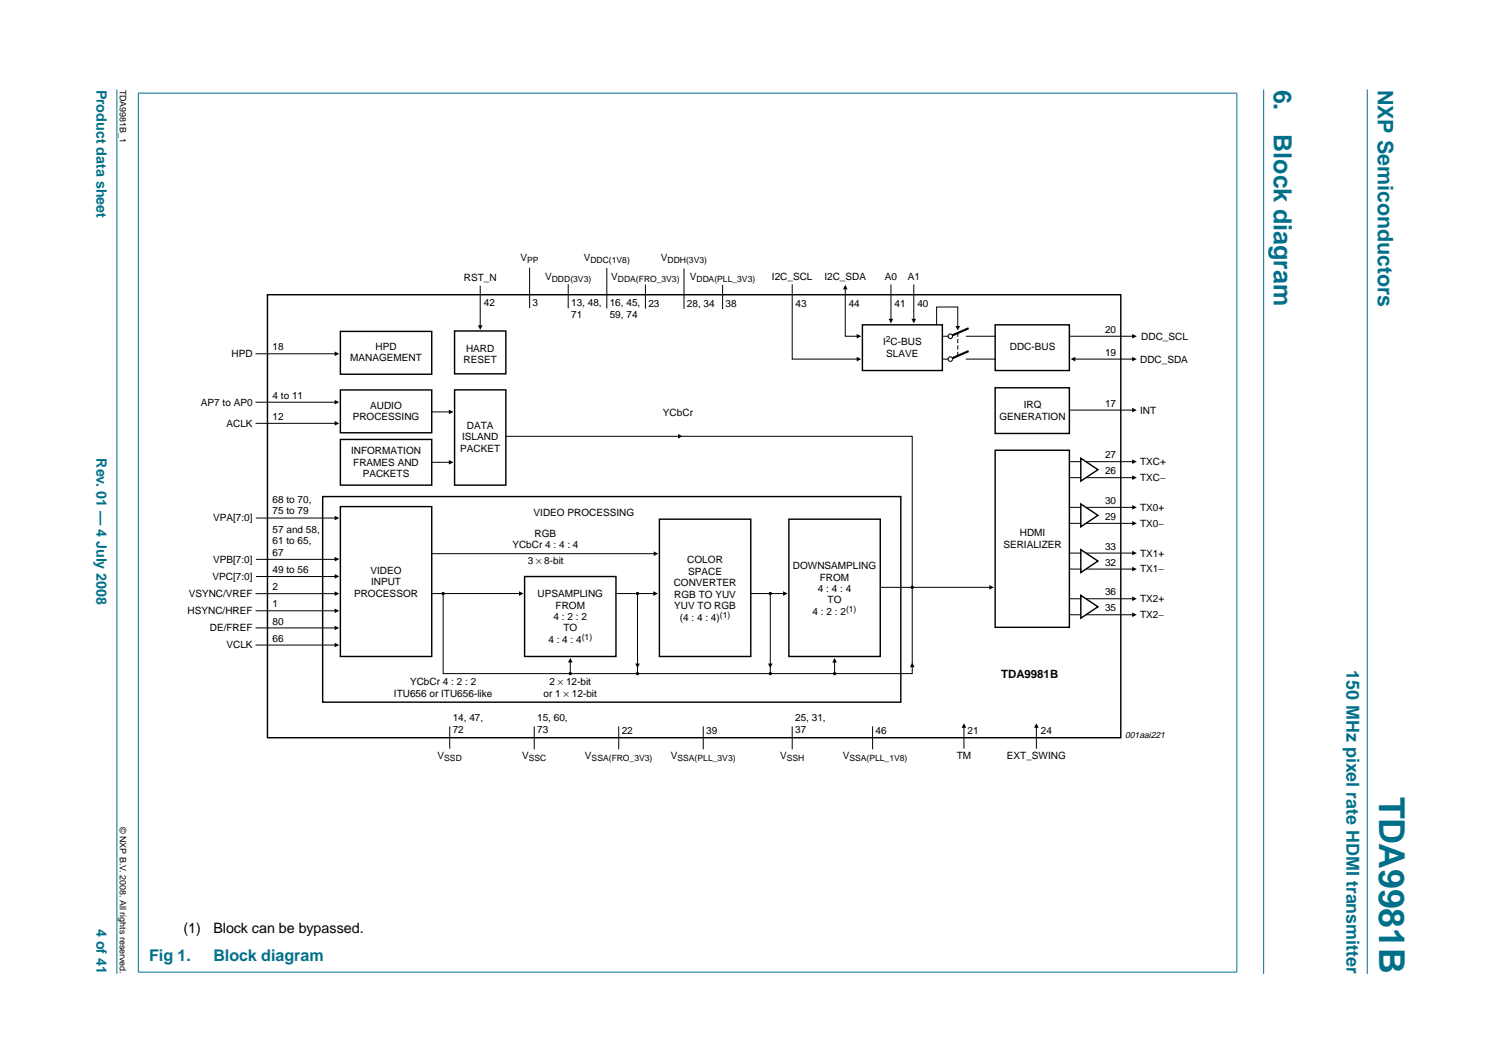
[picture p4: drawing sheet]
<svg xmlns="http://www.w3.org/2000/svg" width="297mm" height="210mm" viewBox="0 0 297 210" stroke-linecap="round" stroke-linejoin="round" font-family="sans-serif">
<g fill="#00708a" stroke="#00708a" stroke-width=".2">
<path d="M23.1 17.7v174.6z"/>
<path d="M270 17.7v174.6z"/>
<path d="M27.3 18.4v173.5z"/>
<path d="M244.3 18.4v173.5z"/>
<path d="M27.3 18.4h217z"/>
<path d="M27.3 192h217z"/>
</g>
<path d="M249.6 17.7v174.7" fill="none" stroke="#00708a" stroke-width=".2"/>
<g fill="#000">
<path d="M166.9 56.2l.5 .9h-.9zM66.1 69.4l.9 .5-.9 .4zM211.5 70.9l.9-.4v.9zM88.7 80.9l.9 .4-.9 .5zM88.7 90.8l.9 .5-.9 .4zM133.9 85.7l.9 .5-.9 .4zM223.6 93.9l.9 .4-.9 .5zM223.6 90.7l.9 .5-.9 .4zM66.1 116.8l.9 .4-.9 .5zM66.1 113.4l.9 .4-.9 .5zM66.1 110l.9 .4-.9 .5zM66.1 101.8l.9 .5-.9 .4z"/>
<path d="M102.5 116.8l.9 .4-.9 .5zM129 116.8l.9 .4-.9 .5zM129.1 108.9l.9 .4-.9 .5zM154.7 116.8l.9 .4-.9 .5zM195.4 115.5l.9 .5-.9 .4zM223.6 102.9l.9 .4-.9 .5zM223.6 99.7l.9 .5-.9 .4zM223.6 111.9l.9 .5-.9 .4zM223.6 108.8l.9 .4-.9 .5zM223.6 117.8l.9 .4-.9 .5zM66.1 126.9l.9 .5-.9 .4zM66.1 120.2l.9 .4-.9 .5z"/>
<path d="M66.1 123.5l.9 .5-.9 .4zM112.6 129.9l.5 .9h-.9zM125.5 131h.9l-.5 .9zM151.7 131h.9l-.5 .9zM164.8 129.9l.5 .9h-.9zM180.2 130.8l.4 .9h-.9zM223.6 120.9l.9 .5-.9 .4z"/>
</g>
<g fill="none" stroke="#000" stroke-width=".2">
<path d="M50.6 69.9h15.8M85.3 81.3h3.7M85.3 91.3h3.7M99.9 86.2h80.3v46.8h-92.7v-15.8M211.2 94.3h2.3M211.2 91.2h2.3M214.6 91.2h9.3M214.6 94.3h9.3M50.6 117.2h15.8M50.6 102.3h16.1M50.6 110.5h16.2M50.6 113.8h16.1"/>
<path d="M85.3 117.2h17.5M85.3 109.3h44.1M121.7 117.2h7.7M125.9 117.2v15.9M148.3 117.2h6.7M152.1 117.2v15.9M173.9 116h21.8M211.2 103.3h2.3M211.2 100.2h2.3M211.2 112.4h2.3M211.2 109.2h2.3M211.2 118.2h2.3"/>
<path d="M214.6 100.2h9.3M214.6 109.2h9.3M214.6 118.2h9.3M214.6 103.3h9.3M214.6 112.4h9.3M50.6 127.4h15.8M50.6 120.6h15.8M50.6 124h15.8M112.6 130.5v2.5M164.8 130.5v2.5M211.2 121.4h2.3M214.6 121.4h9.3"/>
</g>
<g fill="#000" stroke="#000" stroke-width=".2">
<circle cx="87.5" cy="117.2" r=".23"/>
<circle cx="125.9" cy="117.2" r=".23"/>
<circle cx="152.1" cy="117.2" r=".23"/>
<circle cx="180.2" cy="116" r=".23"/>
<circle cx="112.6" cy="133" r=".23"/>
<circle cx="125.9" cy="133" r=".23"/>
<circle cx="152.1" cy="133" r=".23"/>
<circle cx="164.8" cy="133" r=".23"/>
</g>
<g fill="none" stroke="#000" stroke-width=".28">
<path d="M52.8 58.2h168.6v87.5h-168.6zM67.2 77h18.1v8.5h-18.1zM67.2 65.4h18.1v8.5h-18.1zM89.8 77h10.1v18.8h-10.1zM63.7 98.1h114.2v40.6h-114.2zM67.2 86.8h18.1v9h-18.1zM196.5 88.9h14.7v35h-14.7zM213.5 90.5l3.3 2.2-3.3 2.3zM213.5 99.5l3.3 2.3-3.3 2.2zM67.2 100h18.1v29.6h-18.1zM103.6 113.8h18.1v15.8h-18.1zM130.2 102.5h18.1v27.1h-18.1z"/>
<path d="M155.8 102.5h18.1v27.1h-18.1zM213.5 108.5l3.3 2.3-3.3 2.2zM213.5 117.6l3.3 2.2-3.3 2.3z"/>
</g>
<path d="M191.3 64.8l-3.6 1.6" fill="none" stroke="#000" stroke-width=".42"/>
<circle cx="187.7" cy="66.4" r=".45" fill="#fff" stroke="#000" stroke-width=".2"/>
<path d="M186.1 66.4h1.1M190.9 66.4h5.6" fill="none" stroke="#000" stroke-width=".2"/>
<path d="M191.3 69.3l-3.6 1.6" fill="none" stroke="#000" stroke-width=".42"/>
<circle cx="187.7" cy="70.9" r=".45" fill="#fff" stroke="#000" stroke-width=".2"/>
<g fill="none" stroke="#000" stroke-width=".2">
<path d="M94.8 56.5v8.1M104.6 52.9v7.8M112.2 56.2v4.6M119.8 53v7.8M127.5 56.3v4.6M135.1 53.1v7.8M142.7 56.4v4.5M156.5 56.2v14.7h13M166.9 56.9v9.5h2.6M176 56.3v7M180.5 56.3v7M50.6 79.4h15.8"/>
<path d="M185 64.1v-3.5h4.2v4.1M186.1 70.9h1.1M190.9 70.9h5.6M211.2 66.4h12.7M211.9 70.9h12M50.6 83.6h15.8M211.2 81h12.7M88.8 143.5v4.2M105.5 143.5v4.4M122.2 143.5v4.4M138.9 143.5v4.4M156.5 143.5v4.4"/>
<path d="M172.3 143.5v4.4M190.4 143.5v4.2M204.7 143.5v4.2"/>
</g>
<g fill="#000">
<path d="M66.1 79l.9 .4-.9 .5zM94.4 64.2h.9l-.5 .9zM169.2 65.9l.9 .5-.9 .4zM169.2 70.5l.9 .4-.9 .5zM175.5 63h.9l-.4 .9zM180 63h.9l-.4 .9zM188.7 64.4h.9l-.4 .9zM223.6 65.9l.9 .5-.9 .4zM223.6 70.5l.9 .4-.9 .5zM66.1 83.1l.9 .5-.9 .4zM223.6 80.5l.9 .5-.9 .4zM190.4 142.8l.4 .9h-.9z"/>
<path d="M204.7 142.8l.4 .9h-.9z"/>
</g>
<path d="M89.8 65.4h10.1v8.4h-10.1zM170.3 64.1h15.8v9.1h-15.8zM196.5 64.1h14.7v9.1h-14.7zM196.5 76.6h14.7v9h-14.7z" fill="none" stroke="#000" stroke-width=".28"/>
<path d="M189.2 65.8v4.5" fill="none" stroke="#000" stroke-width=".2" stroke-dasharray=".6"/>
<text font-size="7.1" fill="#00708a" x="272.4" y="157.3" transform="rotate(90 272.4 157.3)">TDA9981B</text>
<g font-size="4.9" fill="#00708a">
<text x="251.6" y="17.7" transform="rotate(90 251.6 17.7)">6.</text>
<text x="251.6" y="26.5" transform="rotate(90 251.6 26.5)">Block diagram</text>
</g>
<text font-size="4.2" fill="#00708a" x="272.2" y="17.7" transform="rotate(90 272.2 17.7)">NXP Semiconductors</text>
<text font-size="3.5" fill="#00708a" x="265.9" y="132.4" transform="rotate(90 265.9 132.4)">150 MHz pixel rate HDMI transmitter</text>
<g font-size="3.2" fill="#00708a">
<text x="29.4" y="189.8">Fig 1.</text>
<text x="42.1" y="189.8">Block diagram</text>
</g>
<g font-size="2.8" fill="#00708a">
<text x="19.1" y="17.7" transform="rotate(90 19.1 17.7)">Product data sheet</text>
<text x="19.1" y="90.5" transform="rotate(90 19.1 90.5)">Rev. 01 — 4 July 2008</text>
<text x="19.1" y="183.4" transform="rotate(90 19.1 183.4)">4 of 41</text>
</g>
<g font-size="2.8">
<text x="36.2" y="184.3">(1)</text>
<text x="42.1" y="184.3">Block can be bypassed.</text>
</g>
<text font-size="2.3" x="197.7" y="133.9">TDA9981B</text>
<g font-size="2">
<text x="102.8" y="51.6">V</text>
<text x="115.3" y="51.6">V</text>
<text x="130.5" y="51.6">V</text>
<text x="91.6" y="55.6">RST_N</text>
<text x="107.7" y="55.2">V</text>
<text x="120.7" y="55.2">V</text>
<text x="136.3" y="55.2">V</text>
<text x="152.5" y="55.3">I2C_SCL</text>
<text x="162.8" y="55.3">I2C_SDA</text>
<text x="174.8" y="55.3">A0</text>
<text x="179.3" y="55.3">A1</text>
<text x="95.6" y="60.4">42</text>
<text x="105.2" y="60.4">3</text>
<text x="112.8" y="60.5">13, 48,</text>
<text x="112.8" y="62.8">71</text>
<text x="120.4" y="60.5">16, 45,</text>
<text x="120.4" y="62.8">59, 74</text>
<text x="128" y="60.5">23</text>
<text x="135.7" y="60.6">28, 34</text>
<text x="143.3" y="60.6">38</text>
<text x="157.1" y="60.5">43</text>
<text x="167.6" y="60.5">44</text>
<text x="176.7" y="60.5">41</text>
<text x="181.2" y="60.5">40</text>
<text x="218.3" y="65.7">20</text>
<text x="45.7" y="70.5">HPD</text>
<text x="53.8" y="69.2">18</text>
<text x="69.2" y="71.4">MANAGEMENT</text>
<text x="74.2" y="69.1">HPD</text>
<text x="91.5" y="71.7">RESET</text>
<text x="92" y="69.4">HARD</text>
<text x="174.4" y="68.2">I C-BUS</text>
<text x="175" y="70.5">SLAVE</text>
<text x="199.4" y="69.2">DDC-BUS</text>
<text x="218.3" y="70.2">19</text>
<text x="225.2" y="71.6">DDC_SDA</text>
<text x="225.4" y="67.1">DDC_SCL</text>
<text x="39.7" y="80.1">AP7 to AP0</text>
<text x="53.8" y="82.9">12</text>
<text x="53.8" y="78.7">4 to 11</text>
<text x="69.7" y="82.9">PROCESSING</text>
<text x="73.1" y="80.7">AUDIO</text>
<text x="130.9" y="82.2">YCbCr</text>
<text x="197.4" y="83">GENERATION</text>
<text x="202.2" y="80.7">IRQ</text>
<text x="218.3" y="80.3">17</text>
<text x="225.2" y="81.7">INT</text>
<text x="44.7" y="84.3">ACLK</text>
<text x="69.3" y="89.7">INFORMATION</text>
<text x="90.9" y="89.2">PACKET</text>
<text x="91.3" y="86.9">ISLAND</text>
<text x="92.2" y="84.7">DATA</text>
<text x="69.8" y="92">FRAMES AND</text>
<text x="71.6" y="94.2">PACKETS</text>
<text x="218.3" y="93.6">26</text>
<text x="218.3" y="90.5">27</text>
<text x="225.2" y="95">TXC−</text>
<text x="225.2" y="91.8">TXC+</text>
<text x="53.8" y="99.3">68 to 70,</text>
<text x="53.8" y="101.6">75 to 79</text>
<text x="105.4" y="101.9">VIDEO PROCESSING</text>
<text x="218.3" y="99.5">30</text>
<text x="225.2" y="100.9">TX0+</text>
<text x="42.1" y="103">VPA[7:0]</text>
<text x="53.8" y="105.2">57 and 58,</text>
<text x="53.8" y="107.5">61 to 65,</text>
<text x="105.6" y="105.9">RGB</text>
<text x="201.4" y="105.8">HDMI</text>
<text x="218.3" y="102.7">29</text>
<text x="225.2" y="104">TX0−</text>
<text x="42.1" y="111.1">VPB[7:0]</text>
<text x="53.8" y="109.7">67</text>
<text x="53.8" y="113.2">49 to 56</text>
<text x="73.2" y="113.3">VIDEO</text>
<text x="101.2" y="108.3">YCbCr 4 : 4 : 4</text>
<text x="104.2" y="111.4">3 × 8-bit</text>
<text x="135.7" y="111.3">COLOR</text>
<text x="135.9" y="113.5">SPACE</text>
<text x="156.6" y="112.4">DOWNSAMPLING</text>
<text x="198.2" y="108.2">SERIALIZER</text>
<text x="218.3" y="111.7">32</text>
<text x="218.3" y="108.5">33</text>
<text x="225.2" y="113">TX1−</text>
<text x="225.2" y="109.9">TX1+</text>
<text x="37.3" y="117.9">VSYNC/VREF</text>
<text x="42" y="114.5">VPC[7:0]</text>
<text x="53.8" y="116.6">2</text>
<text x="53.8" y="119.9">1</text>
<text x="69.9" y="117.8">PROCESSOR</text>
<text x="73.3" y="115.6">INPUT</text>
<text x="106.2" y="117.9">UPSAMPLING</text>
<text x="133.1" y="115.8">CONVERTER</text>
<text x="133.2" y="118">RGB TO YUV</text>
<text x="161.5" y="116.9">4 : 4 : 4</text>
<text x="161.9" y="114.7">FROM</text>
<text x="163.5" y="119.2">TO</text>
<text x="218.3" y="117.6">36</text>
<text x="225.2" y="118.9">TX2+</text>
<text x="37.1" y="121.3">HSYNC/HREF</text>
<text x="41.4" y="124.7">DE/FREF</text>
<text x="53.8" y="123.3">80</text>
<text x="109.3" y="122.4">4 : 2 : 2</text>
<text x="109.7" y="120.2">FROM</text>
<text x="111.3" y="124.7">TO</text>
<text x="133.2" y="120.3">YUV TO RGB</text>
<text x="134.3" y="122.5">(4 : 4 : 4)</text>
<text x="160.5" y="121.4">4 : 2 : 2</text>
<text x="218.3" y="120.7">35</text>
<text x="225.2" y="122.1">TX2−</text>
<text x="44.7" y="128.1">VCLK</text>
<text x="53.8" y="126.7">66</text>
<text x="108.3" y="126.9">4 : 4 : 4</text>
<text x="77.8" y="137.7">ITU656 or ITU656-like</text>
<text x="81" y="135.3">YCbCr 4 : 2 : 2</text>
<text x="107.4" y="137.7">or 1 × 12-bit</text>
<text x="108.5" y="135.3">2 × 12-bit</text>
<text x="89.4" y="142.4">14, 47,</text>
<text x="106.1" y="142.4">15, 60,</text>
<text x="157" y="142.4">25, 31,</text>
<text x="86.4" y="149.8">V</text>
<text x="89.4" y="144.8">72</text>
<text x="103.1" y="149.8">V</text>
<text x="106.1" y="144.8">73</text>
<text x="115.5" y="149.8">V</text>
<text x="122.8" y="144.9">22</text>
<text x="132.5" y="149.8">V</text>
<text x="139.5" y="144.9">39</text>
<text x="154.1" y="149.8">V</text>
<text x="157" y="144.8">37</text>
<text x="166.4" y="149.8">V</text>
<text x="172.9" y="144.9">46</text>
<text x="189" y="149.8">TM</text>
<text x="191.1" y="144.9">21</text>
<text x="198.9" y="149.8">EXT_SWING</text>
<text x="205.6" y="144.9">24</text>
</g>
<g font-size="1.8">
<text x="23.7" y="17.7" transform="rotate(90 23.7 17.7)">TDA9981B_1</text>
<text x="23.7" y="163.3" transform="rotate(90 23.7 163.3)">© NXP B.V. 2008. All rights reserved.</text>
</g>
<g font-size="1.7">
<text x="104.1" y="52">PP</text>
<text x="116.6" y="52">DDC(1V8)</text>
<text x="131.8" y="52">DDH(3V3)</text>
<text x="109" y="55.6">DDD(3V3)</text>
<text x="122" y="55.6">DDA(FRO_3V3)</text>
<text x="137.6" y="55.6">DDA(PLL_3V3)</text>
<text x="175" y="67.6">2</text>
<text x="142.2" y="122">(1)</text>
<text x="167.1" y="120.8">(1)</text>
<text x="114.9" y="126.3">(1)</text>
<text x="222.2" y="145.7">001aai221</text>
<text x="87.7" y="150.2">SSD</text>
<text x="104.4" y="150.2">SSC</text>
<text x="116.9" y="150.2">SSA(FRO_3V3)</text>
<text x="133.8" y="150.2">SSA(PLL_3V3)</text>
<text x="155.4" y="150.2">SSH</text>
<text x="167.7" y="150.2">SSA(PLL_1V8)</text>
</g>
</svg>
